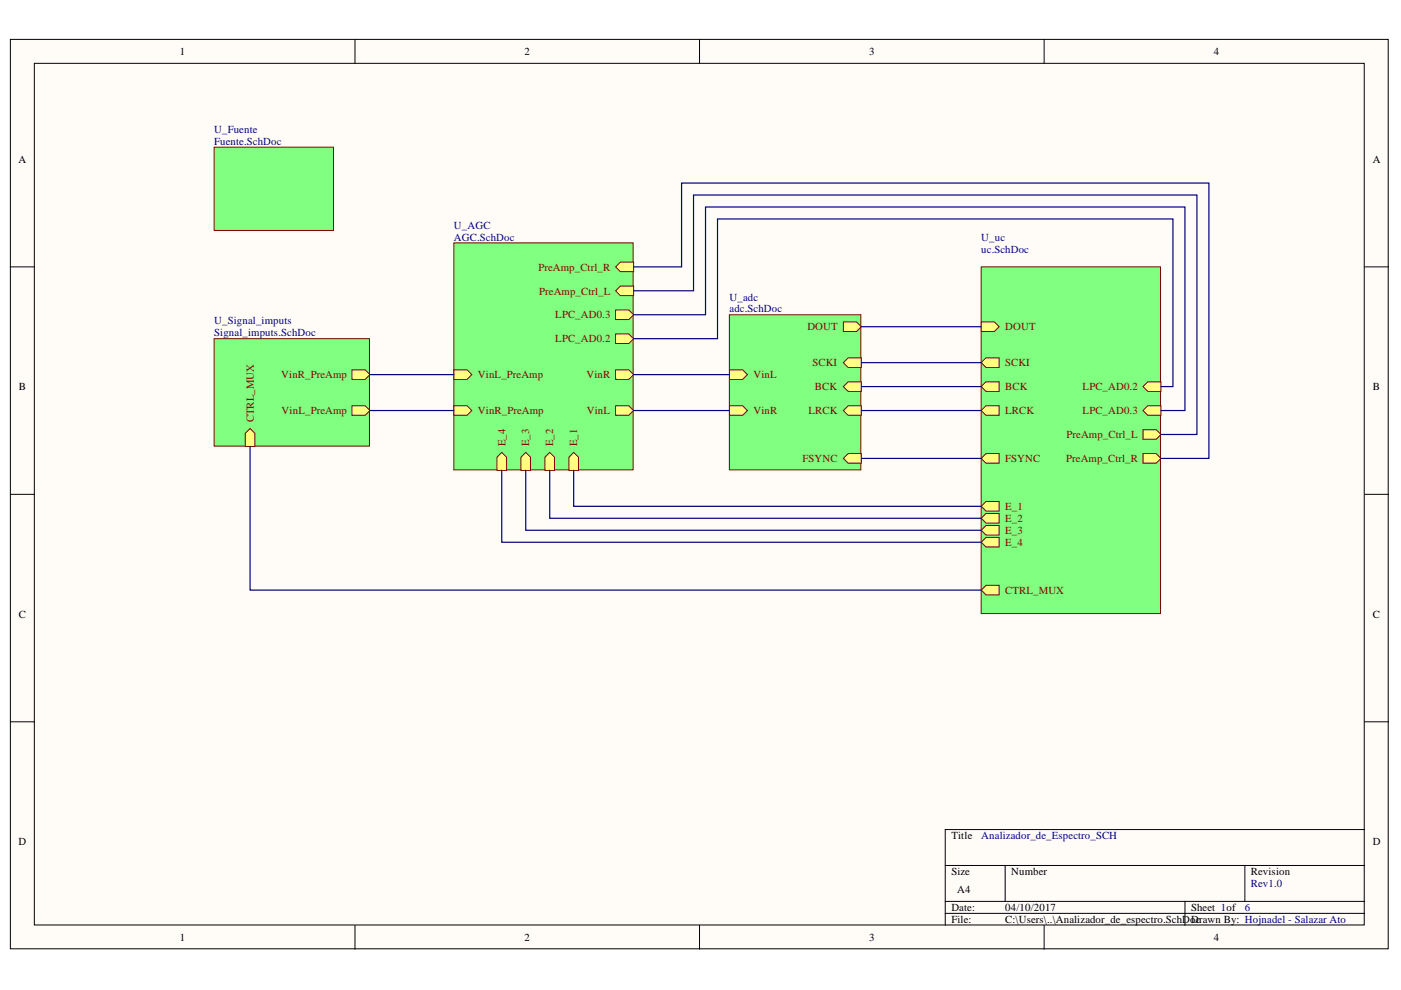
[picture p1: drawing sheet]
<svg xmlns="http://www.w3.org/2000/svg" width="297mm" height="210mm" viewBox="0 0 297 210" stroke-linecap="round" stroke-linejoin="round" font-family="sans-serif">
<g fill="#fffcf8" stroke="#000" stroke-width=".21">
<path d="M2.2 8.4h292.1v192.8h-292.1z"/>
<path d="M7.3 13.4h281.9v182.7h-281.9z"/>
</g>
<g fill="none" stroke="#000" stroke-width=".21">
<path d="M75.3 8.4v5M148.3 8.4v5M221.4 8.4v5M2.2 56.6h5.1M289.3 56.6h5.1M2.2 104.8h5.1M289.3 104.8h5.1M2.2 153h5.1M289.3 153h5.1M289.3 175.9h-88.9v20.3M75.3 196.2v5.1M148.3 196.2v5.1"/>
<path d="M200.4 183.5h88.9M200.4 191.1h88.9M200.4 193.7h88.9M213.1 183.5v7.6M221.4 196.2v5.1M251.2 191.1v5.1M263.9 183.5v7.6"/>
</g>
<path d="M154.6 66.7h27.9v32.9h-27.9z" fill="#80ff80" stroke="#800000" stroke-width=".21"/>
<path d="M178.8 76.9l1-1h2.8v2h-2.8z" fill-rule="evenodd" fill="#ffff80"/>
<path d="M178.8 76.9l1-1h2.8v2h-2.8z" fill="none" stroke="#800000" stroke-width=".21"/>
<path d="M178.8 68.3h2.8l1 1-1 1h-2.8z" fill-rule="evenodd" fill="#ffff80"/>
<path d="M178.8 68.3h2.8l1 1-1 1h-2.8z" fill="none" stroke="#800000" stroke-width=".21"/>
<path d="M178.8 82l1-1.1h2.8v2.1h-2.8z" fill-rule="evenodd" fill="#ffff80"/>
<path d="M178.8 82l1-1.1h2.8v2.1h-2.8z" fill="none" stroke="#800000" stroke-width=".21"/>
<path d="M178.8 87l1-1h2.8v2.1h-2.8z" fill-rule="evenodd" fill="#ffff80"/>
<path d="M178.8 87l1-1h2.8v2.1h-2.8z" fill="none" stroke="#800000" stroke-width=".21"/>
<path d="M178.8 97.2l1-1h2.8v2h-2.8z" fill-rule="evenodd" fill="#ffff80"/>
<path d="M178.8 97.2l1-1h2.8v2h-2.8z" fill="none" stroke="#800000" stroke-width=".21"/>
<path d="M154.7 78.4h2.8l1 1-1 1h-2.8z" fill-rule="evenodd" fill="#ffff80"/>
<path d="M154.7 78.4h2.8l1 1-1 1h-2.8z" fill="none" stroke="#800000" stroke-width=".21"/>
<path d="M154.7 86h2.8l1 1-1 1.1h-2.8z" fill-rule="evenodd" fill="#ffff80"/>
<path d="M154.7 86h2.8l1 1-1 1.1h-2.8z" fill="none" stroke="#800000" stroke-width=".21"/>
<g fill="#80ff80" stroke="#800000" stroke-width=".21">
<path d="M45.4 31.2h25.3v17.7h-25.3z"/>
<path d="M208 56.6h38v73.5h-38z"/>
</g>
<path d="M208 68.3h2.8l1 1-1 1h-2.8z" fill-rule="evenodd" fill="#ffff80"/>
<path d="M208 68.3h2.8l1 1-1 1h-2.8z" fill="none" stroke="#800000" stroke-width=".21"/>
<path d="M208 82l1-1.1h2.8v2.1h-2.8z" fill-rule="evenodd" fill="#ffff80"/>
<path d="M208 82l1-1.1h2.8v2.1h-2.8z" fill="none" stroke="#800000" stroke-width=".21"/>
<path d="M208 87l1-1h2.8v2.1h-2.8z" fill-rule="evenodd" fill="#ffff80"/>
<path d="M208 87l1-1h2.8v2.1h-2.8z" fill="none" stroke="#800000" stroke-width=".21"/>
<path d="M208 76.9l1-1h2.8v2h-2.8z" fill-rule="evenodd" fill="#ffff80"/>
<path d="M208 76.9l1-1h2.8v2h-2.8z" fill="none" stroke="#800000" stroke-width=".21"/>
<path d="M208 97.2l1-1h2.8v2h-2.8z" fill-rule="evenodd" fill="#ffff80"/>
<path d="M208 97.2l1-1h2.8v2h-2.8z" fill="none" stroke="#800000" stroke-width=".21"/>
<path d="M208 125.1l1-1h2.8v2h-2.8z" fill-rule="evenodd" fill="#ffff80"/>
<path d="M208 125.1l1-1h2.8v2h-2.8z" fill="none" stroke="#800000" stroke-width=".21"/>
<path d="M208 109.9l1-1h2.8v2h-2.8z" fill-rule="evenodd" fill="#ffff80"/>
<path d="M208 109.9l1-1h2.8v2h-2.8z" fill="none" stroke="#800000" stroke-width=".21"/>
<path d="M208 112.4l1-1h2.8v2h-2.8z" fill-rule="evenodd" fill="#ffff80"/>
<path d="M208 112.4l1-1h2.8v2h-2.8z" fill="none" stroke="#800000" stroke-width=".21"/>
<path d="M208 107.3l1-1h2.8v2.1h-2.8z" fill-rule="evenodd" fill="#ffff80"/>
<path d="M208 107.3l1-1h2.8v2.1h-2.8z" fill="none" stroke="#800000" stroke-width=".21"/>
<path d="M208 115l1-1.1h2.8v2.1h-2.8z" fill-rule="evenodd" fill="#ffff80"/>
<path d="M208 115l1-1.1h2.8v2.1h-2.8z" fill="none" stroke="#800000" stroke-width=".21"/>
<path d="M242.3 91.1h2.8l1 1-1 1h-2.8z" fill-rule="evenodd" fill="#ffff80"/>
<path d="M242.3 91.1h2.8l1 1-1 1h-2.8z" fill="none" stroke="#800000" stroke-width=".21"/>
<path d="M242.3 96.2h2.8l1 1-1 1h-2.8z" fill-rule="evenodd" fill="#ffff80"/>
<path d="M242.3 96.2h2.8l1 1-1 1h-2.8z" fill="none" stroke="#800000" stroke-width=".21"/>
<path d="M242.3 87l1.1-1h2.7v2.1h-2.7z" fill-rule="evenodd" fill="#ffff80"/>
<path d="M242.3 87l1.1-1h2.7v2.1h-2.7z" fill="none" stroke="#800000" stroke-width=".21"/>
<path d="M242.3 82l1.1-1.1h2.7v2.1h-2.7z" fill-rule="evenodd" fill="#ffff80"/>
<path d="M242.3 82l1.1-1.1h2.7v2.1h-2.7z" fill="none" stroke="#800000" stroke-width=".21"/>
<path d="M182.6 69.3h25.4M182.6 76.9h25.4M182.6 82h25.4M182.6 87h25.4M182.6 97.2h25.4" fill="none" stroke="#000080" stroke-width=".25"/>
<path d="M96.2 51.5h38v48.1h-38z" fill="#80ff80" stroke="#800000" stroke-width=".21"/>
<path d="M130.5 78.4h2.8l1 1-1 1h-2.8z" fill-rule="evenodd" fill="#ffff80"/>
<path d="M130.5 78.4h2.8l1 1-1 1h-2.8z" fill="none" stroke="#800000" stroke-width=".21"/>
<path d="M130.5 86h2.8l1 1-1 1.1h-2.8z" fill-rule="evenodd" fill="#ffff80"/>
<path d="M130.5 86h2.8l1 1-1 1.1h-2.8z" fill="none" stroke="#800000" stroke-width=".21"/>
<path d="M96.2 78.4h2.8l1 1-1 1h-2.8z" fill-rule="evenodd" fill="#ffff80"/>
<path d="M96.2 78.4h2.8l1 1-1 1h-2.8z" fill="none" stroke="#800000" stroke-width=".21"/>
<path d="M96.2 86h2.8l1 1-1 1.1h-2.8z" fill-rule="evenodd" fill="#ffff80"/>
<path d="M96.2 86h2.8l1 1-1 1.1h-2.8z" fill="none" stroke="#800000" stroke-width=".21"/>
<path d="M120.6 96.9l1-1 1 1v2.8h-2z" fill-rule="evenodd" fill="#ffff80"/>
<path d="M120.6 96.9l1-1 1 1v2.8h-2z" fill="none" stroke="#800000" stroke-width=".21"/>
<path d="M115.5 96.9l1-1 1.1 1v2.8h-2.1z" fill-rule="evenodd" fill="#ffff80"/>
<path d="M115.5 96.9l1-1 1.1 1v2.8h-2.1z" fill="none" stroke="#800000" stroke-width=".21"/>
<path d="M110.5 96.9l1-1 1 1v2.8h-2z" fill-rule="evenodd" fill="#ffff80"/>
<path d="M110.5 96.9l1-1 1 1v2.8h-2z" fill="none" stroke="#800000" stroke-width=".21"/>
<path d="M105.4 96.9l1-1 1 1v2.8h-2z" fill-rule="evenodd" fill="#ffff80"/>
<path d="M105.4 96.9l1-1 1 1v2.8h-2z" fill="none" stroke="#800000" stroke-width=".21"/>
<path d="M130.5 61.7l1-1.1h2.8v2.1h-2.8z" fill-rule="evenodd" fill="#ffff80"/>
<path d="M130.5 61.7l1-1.1h2.8v2.1h-2.8z" fill="none" stroke="#800000" stroke-width=".21"/>
<path d="M130.5 56.6l1-1h2.8v2h-2.8z" fill-rule="evenodd" fill="#ffff80"/>
<path d="M130.5 56.6l1-1h2.8v2h-2.8z" fill="none" stroke="#800000" stroke-width=".21"/>
<path d="M130.5 65.7h2.8l1 1-1 1h-2.8z" fill-rule="evenodd" fill="#ffff80"/>
<path d="M130.5 65.7h2.8l1 1-1 1h-2.8z" fill="none" stroke="#800000" stroke-width=".21"/>
<path d="M130.5 70.8h2.8l1 1-1 1h-2.8z" fill-rule="evenodd" fill="#ffff80"/>
<path d="M130.5 70.8h2.8l1 1-1 1h-2.8z" fill="none" stroke="#800000" stroke-width=".21"/>
<path d="M45.4 71.8h32.9v22.8h-32.9z" fill="#80ff80" stroke="#800000" stroke-width=".21"/>
<path d="M52 91.9l1-1.1 1 1.1v2.8h-2z" fill-rule="evenodd" fill="#ffff80"/>
<path d="M52 91.9l1-1.1 1 1.1v2.8h-2z" fill="none" stroke="#800000" stroke-width=".21"/>
<path d="M74.6 78.4h2.8l1 1-1 1h-2.8z" fill-rule="evenodd" fill="#ffff80"/>
<path d="M74.6 78.4h2.8l1 1-1 1h-2.8z" fill="none" stroke="#800000" stroke-width=".21"/>
<path d="M74.6 86h2.8l1 1-1 1.1h-2.8z" fill-rule="evenodd" fill="#ffff80"/>
<path d="M74.6 86h2.8l1 1-1 1.1h-2.8z" fill="none" stroke="#800000" stroke-width=".21"/>
<g fill="none" stroke="#000080" stroke-width=".25">
<path d="M134.3 56.6h10.2v-17.8h111.8v58.4h-10.2M78.4 79.4h17.8M134.3 71.8h17.8v-25.4h96.6v35.6h-2.6M134.3 66.7h15.3v-22.8h101.6v43.1h-5.1M134.3 61.7h12.7v-20.3h106.8v50.7h-7.7M134.3 79.4h20.4M53 94.7v30.4h155M78.4 87h17.8M106.4 99.7v15.3h101.6M111.5 99.7v12.7h96.5M116.5 99.7v10.2h91.5M121.6 99.7v7.6h86.4"/>
<path d="M134.3 87h20.4"/>
</g>
<g font-size="2.3">
<text x="38.1" y="11.7">1</text>
<text x="111.2" y="11.7">2</text>
<text x="184.3" y="11.7">3</text>
<text x="257.4" y="11.7">4</text>
<text x="3.9" y="34.5">A</text>
<text x="291.1" y="34.5">A</text>
<text x="4" y="82.7">B</text>
<text x="291.1" y="82.7">B</text>
<text x="4" y="131">C</text>
<text x="291.1" y="131">C</text>
<text x="3.9" y="179.2">D</text>
<text x="201.7" y="177.9">Title</text>
<text x="291.1" y="179.2">D</text>
<text x="201.7" y="185.6">Size</text>
<text x="214.4" y="185.6">Number</text>
<text x="265.2" y="185.6">Revision</text>
<text x="203" y="189.4">A4</text>
<text x="201.7" y="193.2">Date:</text>
<text x="201.7" y="195.7">File:</text>
<text x="213.1" y="193.2">04/10/2017</text>
<text x="213.1" y="195.7">C:\Users\..\Analizador_de_espectro.SchDoDcrawn By: Hojnadel - Salazar Ato</text>
<text x="252.5" y="193.2">Sheet 1of</text>
<text x="38.1" y="199.5">1</text>
<text x="111.2" y="199.5">2</text>
<text x="184.3" y="199.5">3</text>
<text x="257.4" y="199.5">4</text>
</g>
<g font-size="2.3" fill="#000080">
<text x="45.4" y="28.1">U_Fuente</text>
<text x="45.4" y="30.7">Fuente.SchDoc</text>
<text x="96.2" y="48.5">U_AGC</text>
<text x="96.2" y="51">AGC.SchDoc</text>
<text x="208" y="51">U_uc</text>
<text x="208" y="53.6">uc.SchDoc</text>
<text x="154.7" y="63.7">U_adc</text>
<text x="45.4" y="68.8">U_Signal_imputs</text>
<text x="45.4" y="71.3">Signal_imputs.SchDoc</text>
<text x="154.7" y="66.2">adc.SchDoc</text>
<text x="208" y="177.9">Analizador_de_Espectro_SCH</text>
<text x="265.2" y="188.1">Rev1.0</text>
<text x="263.9" y="193.2">6</text>
</g>
<g font-size="2.3" fill="#800000">
<text x="114.2" y="57.4">PreAmp_Ctrl_R</text>
<text x="114.3" y="62.4">PreAmp_Ctrl_L</text>
<text x="117.7" y="67.5">LPC_AD0.3</text>
<text x="171.2" y="70.1">DOUT</text>
<text x="213.1" y="70.1">DOUT</text>
<text x="117.7" y="72.6">LPC_AD0.2</text>
<text x="172.3" y="77.7">SCKI</text>
<text x="213.1" y="77.7">SCKI</text>
<text x="59.6" y="80.2">VinR_PreAmp</text>
<text x="101.3" y="80.2">VinL_PreAmp</text>
<text x="124.3" y="80.2">VinR</text>
<text x="159.8" y="80.2">VinL</text>
<text x="172.8" y="82.7">BCK</text>
<text x="213.1" y="82.7">BCK</text>
<text x="229.5" y="82.7">LPC_AD0.2</text>
<text x="53.8" y="89.6" transform="rotate(-90 53.8 89.6)">CTRL_MUX</text>
<text x="59.7" y="87.8">VinL_PreAmp</text>
<text x="101.3" y="87.8">VinR_PreAmp</text>
<text x="124.4" y="87.8">VinL</text>
<text x="159.8" y="87.8">VinR</text>
<text x="171.4" y="87.8">LRCK</text>
<text x="213.1" y="87.8">LRCK</text>
<text x="229.5" y="87.8">LPC_AD0.3</text>
<text x="107.2" y="94.6" transform="rotate(-90 107.2 94.6)">E_4</text>
<text x="112.2" y="94.6" transform="rotate(-90 112.2 94.6)">E_3</text>
<text x="117.3" y="94.6" transform="rotate(-90 117.3 94.6)">E_2</text>
<text x="122.4" y="94.6" transform="rotate(-90 122.4 94.6)">E_1</text>
<text x="226.1" y="92.9">PreAmp_Ctrl_L</text>
<text x="170.2" y="97.9">FSYNC</text>
<text x="213.1" y="97.9">FSYNC</text>
<text x="226.1" y="97.9">PreAmp_Ctrl_R</text>
<text x="213.1" y="110.7">E_2</text>
<text x="213.1" y="113.2">E_3</text>
<text x="213.1" y="108.2">E_1</text>
<text x="213.1" y="115.8">E_4</text>
<text x="213.1" y="125.9">CTRL_MUX</text>
</g>
</svg>
